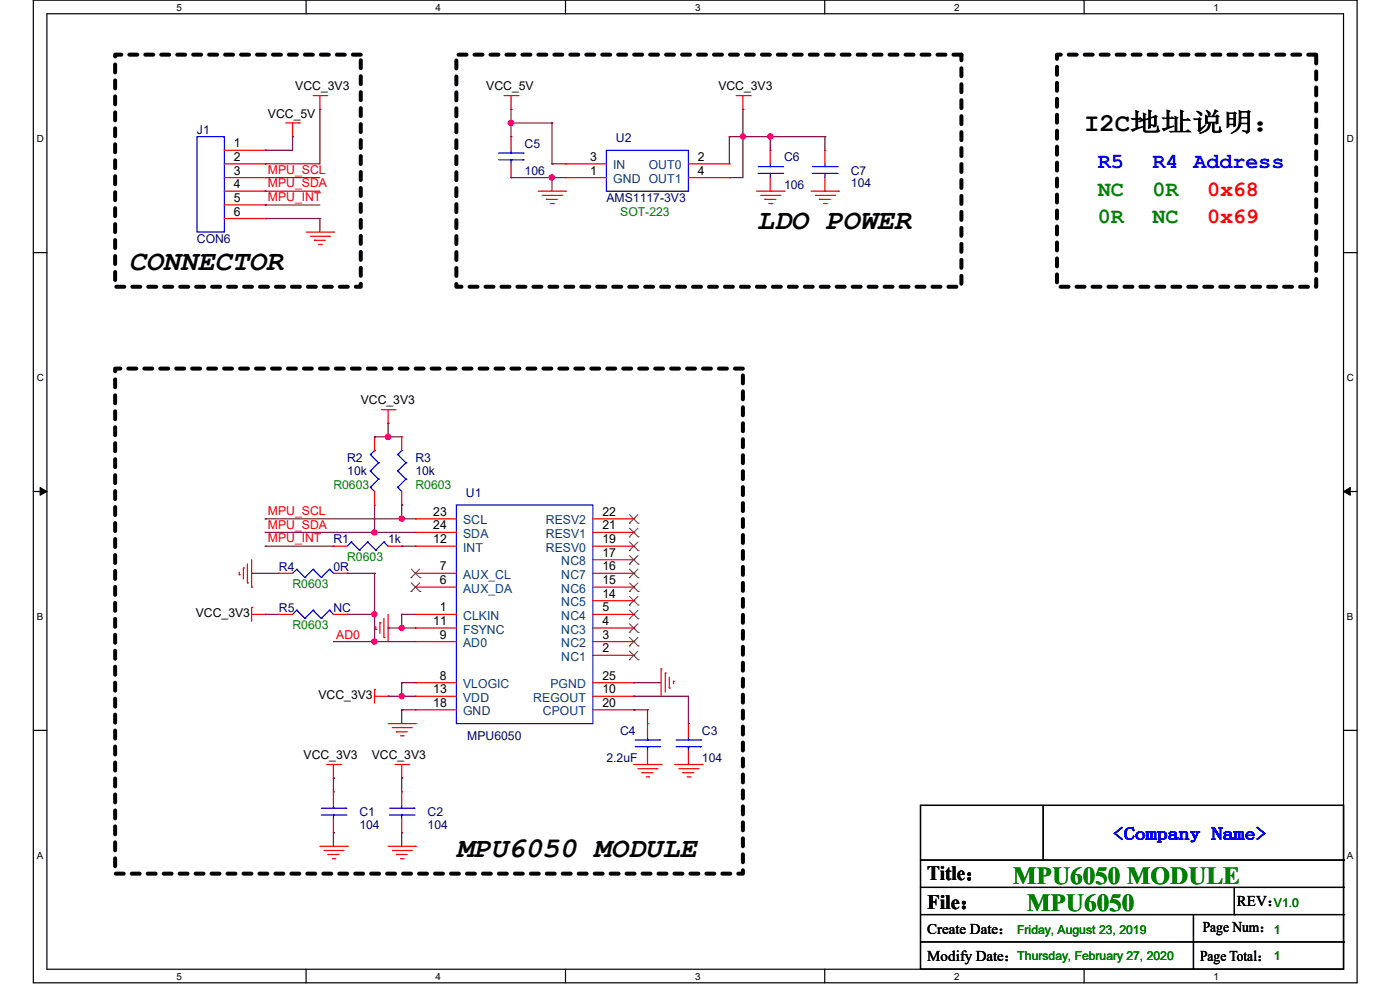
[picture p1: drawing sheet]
# OrCAD Capture schematic MPU6050.DSN
size A; title: MPU6050 MODULE; rev: V1.0

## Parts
C1  104  [C0603]
C2  104  [C0603]
C3  104  [C0603]
C4  2.2uF  [C0603]
C5  106  [C0603]
C6  106  [C0603]
C7  104  [C0603]
J1  CON6
R1  1k  [R0603]
R2  10k  [R0603]
R3  10k  [R0603]
R4  0R  [R0603]
R5  NC  [R0603]
U1  MPU6050  [QFN-24]
U2  AMS1117-3V3  [SOT-223]

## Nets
GND: C1.2 C2.2 C3.2 C4.2 C5.2 C6.2 C7.2 J1.6 R4.1 U1.1(CLKIN) U1.11(FSYNC) U1.18(GND) U1.25(PGND) U2.1(GND)
VCC_3V3: C1.1 C2.1 C6.1 C7.1 J1.2 R2.2 R3.2 R5.1 U1.8(VLOGIC) U1.13(VDD) U2.2(OUT0) U2.4(OUT1)
VCC_5V: C5.1 J1.1 U2.3(IN)
AD0: R4.2 R5.2 U1.9(AD0)
MPU_INT: J1.5 R1.1
MPU_SCL: J1.3 R3.1 U1.23(SCL)
MPU_SDA: J1.4 R2.1 U1.24(SDA)
N00818: R1.2 U1.12(INT)
N01663: C4.1 U1.20(CPOUT)
N01670: C3.1 U1.10(REGOUT)

Not connected (* = marked no-connect by the designer): U1 2(NC1)* 3(NC2)* 4(NC3)* 5(NC4)* 6(AUX_DA)* 7(AUX_CL)* 14(NC5)* 15(NC6)* 16(NC7)* 17(NC8)* 19(RESV0)* 21(RESV1)* 22(RESV2)*

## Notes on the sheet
- I2C地址说明：
- R5
- R4
- Address
- NC
- 0R
- 0x68
- LDO POWER
- 0R
- NC
- 0x69
- CONNECTOR
- MPU6050 MODULE
